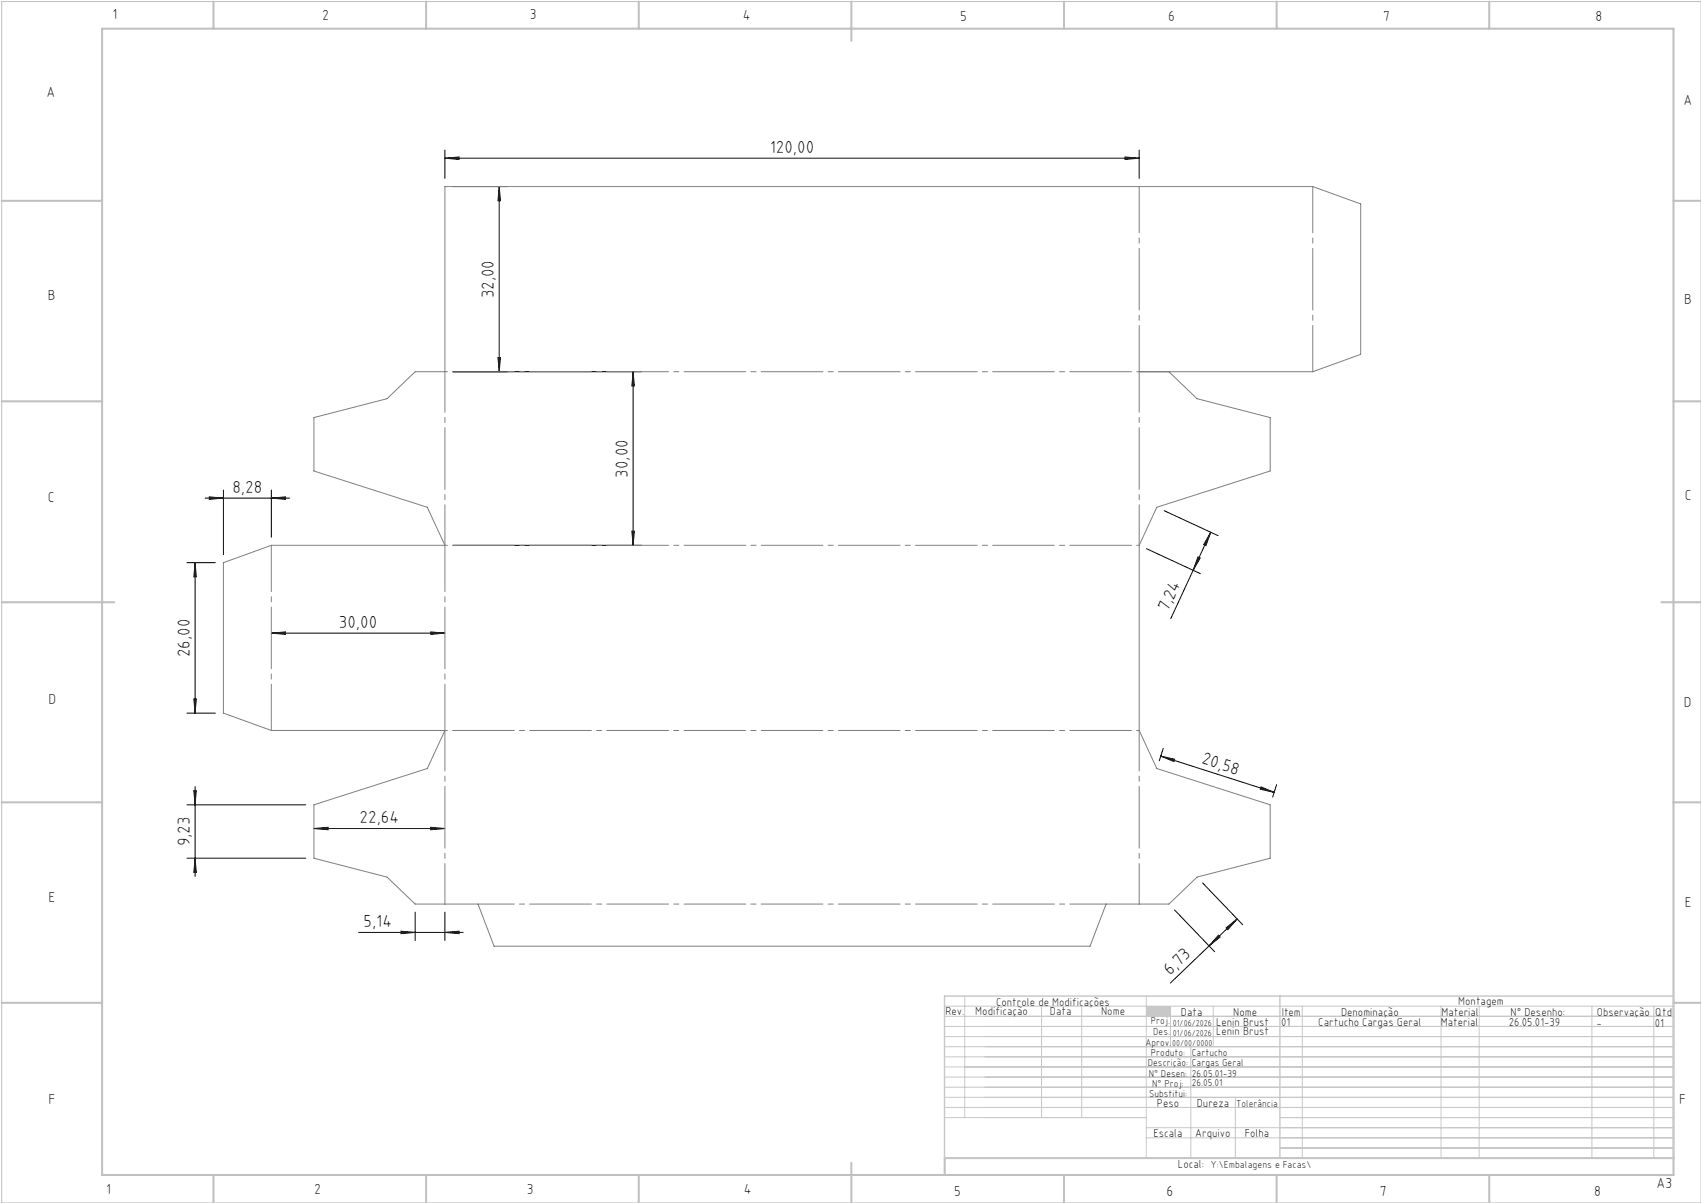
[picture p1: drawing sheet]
<svg xmlns="http://www.w3.org/2000/svg" width="420mm" height="297mm" viewBox="0 0 420 297" stroke-linecap="round" stroke-linejoin="round" font-family="sans-serif">
<path d="M.4 .4h419.6v296.6h-419.6z" fill="none" stroke="#c0c0c0" stroke-width=".25"/>
<g fill="none" stroke="#c0c0c0" stroke-width=".5">
<path d="M25.2 7.1h388v283h-388zM52.7 .4v6.7M105.2 .4v6.7M157.7 .4v6.7M210.2 .4v9.7M262.7 .4v6.7M315.2 .4v6.7M367.7 .4v6.7M.4 49.6h24.8M413.2 49.6h6.8M.4 99.1h24.8M413.2 99.1h6.8"/>
<path d="M.4 148.7h27.8M410.2 148.7h9.8M.4 198.1h24.8M413.2 198.1h6.8M.4 247.6h24.8M413.2 247.6h6.8M52.7 290.1v6.9M105.2 290.1v6.9M157.7 290.1v6.9M210.2 287.1v9.9M262.7 290.1v6.9M315.2 290.1v6.9"/>
<path d="M367.7 290.1v6.9M413.2 285.9h-179.9v4.2"/>
</g>
<g fill="none" stroke="#c3c8d2" stroke-width=".25">
<path d="M233.2 250.9h180M233.2 248.4h180M233.2 253.4h180M233.2 255.9h180M233.2 258.4h180M238.2 245.9v30M257.2 248.4v27.5M267.1 248.4v27.5M283 245.9v40M289 248.4v10M294 258.4v27.5M299.6 248.4v10"/>
<path d="M321.5 248.4v37.5M355.8 248.4v37.5M365.2 248.4v37.5M393.1 248.4v37.5M408.3 248.4v37.5M233.2 260.9h180M233.2 263.4h180M233.2 265.9h180M233.2 268.4h180M233.2 270.9h180M233.2 273.4h180M233.2 275.9h49.8"/>
<path d="M283 278.4h130.2M305 270.9v15M316 275.9h97.2M283 280.9h130.2M316 283.4h97.2"/>
</g>
<path d="M233.2 245.9h180v40h-180zM316 245.9v40" fill="none" stroke="#c3c8d2" stroke-width=".35"/>
<path d="M283 248.4h6v2.5h-6z" fill-rule="evenodd" fill="#c3c8d2"/>
<g fill="none" stroke="#000" stroke-width=".25">
<path d="M109.9 39.1l3.5-.3v.6zM109.9 37.1v7M109.9 39.1h171.4M277.8 38.8l3.5 .3-3.5 .3zM281.3 37.1v7M111.9 46.1h13.4M123.3 46.1v45.7M123.3 46.1l.3 3.5h-.6zM111.9 91.8h46.4M123 88.3h.6l-.3 3.5zM156.3 91.8v42.8M156.3 91.8l.3 3.5h-.6z"/>
<path d="M46.2 138.9h7M48.2 138.9l.3 3.5h-.6zM48.2 138.9v37.2M50.7 123h20.8M51.7 122.7l3.5 .3-3.5 .3zM55.2 121v15.9M67 123l3.5-.3v.6zM67 121v11.6M111.9 134.6h46.4M156 131.1h.6l-.3 3.5zM283.1 135.5l13.3 6.1M287.4 126.1l13.4 6.1"/>
<path d="M295.8 137.5l.5 .2-1.7 3.1zM298.9 131.4l-9.8 21.3M298.9 131.4l-1.1 3.3-.6-.2zM67 156.3l3.5-.3v.6zM67 156.3h42.9M106.4 156l3.5 .3-3.5 .3zM46.2 176.1h7M47.9 172.6h.6l-.3 3.5zM46.2 198.7h29.3M47.9 195.2h.6l-.3 3.5zM48.2 194.2v22.2M286.6 186.7l28 8.9"/>
<path d="M286.6 186.7l3.4 .7-.1 .6zM287.2 184.8l-1 3M311.4 194.3l3.2 1.3-3.4-.8zM315.2 193.7l-1 3.1M46.2 211.9h29.3M48.2 211.9l.3 3.5h-.6zM77.5 204.6l3.5-.3v.6zM77.5 204.6h32.4M106.4 204.3l3.5 .3-3.5 .3zM296.9 218l10 10.3M88.6 230.2h25.8M99 229.9l3.5 .3-3.5 .3z"/>
<path d="M102.5 225.2v7M109.9 230.2l3.5-.3v.6zM109.9 225.2v7M290 224.6l9.9 10.4M300.9 230.9l.4 .4-2.8 2.2zM302.7 229.1l2.8-2.2-2.3 2.6zM305.5 226.9l-16.5 15.8"/>
</g>
<path d="M281.3 91.8h42.8l11.9-4.3v-37.2l-11.9-4.2h-214.2v45.7h-7.4l-6.9 6.6-18.1 4.7v13.2l28 8.9 4.4 9.4h-42.9l-11.8 4.3v37.2l11.8 4.2h42.9l-4.4 9.4-28 9v13.2l18.1 4.6 6.9 6.7h15.5l4 10.4h147.1l4-10.4h15.5l7-6.7 18-4.6v-13.2l-28-9-4.3-9.4v-45.7l4.3-9.4 28-8.9v-13.2l-18-4.7-7-6.6" fill="none" stroke="#808080" stroke-width=".25"/>
<path d="M118 223.2h155.1" fill="none" stroke="#808080" stroke-width=".25" stroke-dasharray="15.2 1.3 1.3 1.3" stroke-dashoffset="6.3"/>
<path d="M109.9 91.8v42.8M281.3 134.6v-42.8M109.9 180.3v42.9M281.3 223.2v-42.9" fill="none" stroke="#808080" stroke-width=".25" stroke-dasharray="15.2 1.3 1.3 1.3" stroke-dashoffset="5.2"/>
<path d="M281.3 91.8h-171.4M281.3 134.6h-171.4M281.3 180.3h-171.4" fill="none" stroke="#808080" stroke-width=".25" stroke-dasharray="15.2 1.3 1.3 1.3" stroke-dashoffset="-1.9"/>
<path d="M324.1 46.1v45.7M281.3 91.8v-45.7M109.9 134.6v45.7M67 180.3v-45.7" fill="none" stroke="#808080" stroke-width=".25" stroke-dasharray="15.2 1.3 1.3 1.3" stroke-dashoffset="3.8"/>
<g fill="#000">
<path d="M277.8 38.8l3.5 .3-3.5 .3zM109.9 39.1l3.5-.3v.6zM106.4 204.3l3.5 .3-3.5 .3zM77.5 204.6l3.5-.3v.6z"/>
<path d="M123.3 46.1l.3 3.5h-.6zM123 88.3h.6l-.3 3.5zM156.3 91.8l.3 3.5h-.6zM156 131.1h.6l-.3 3.5zM47.9 172.6h.6l-.3 3.5zM48.2 138.9l.3 3.5h-.6zM47.9 195.2h.6l-.3 3.5zM48.2 211.9l.3 3.5h-.6z"/>
<path d="M67 156.3l3.5-.3v.6zM106.4 156l3.5 .3-3.5 .3zM51.7 122.7l3.5 .3-3.5 .3zM67 123l3.5-.3v.6z"/>
<path d="M295.8 137.5l.5 .2-1.7 3.1zM298.9 131.4l-1.1 3.3-.6-.2z"/>
<path d="M286.6 186.7l3.4 .7-.1 .6zM311.4 194.3l3.2 1.3-3.4-.8z"/>
<path d="M109.9 230.2l3.5-.3v.6zM99 229.9l3.5 .3-3.5 .3z"/>
<path d="M302.7 229.1l2.8-2.2-2.3 2.6zM300.9 230.9l.4 .4-2.8 2.2z"/>
</g>
<g font-size="4.3">
<text x="190.1" y="37.8">120,00</text>
<text x="122" y="73.6" transform="rotate(-90 122 73.6)">32,00</text>
<text x="155" y="117.9" transform="rotate(-90 155 117.9)">30,00</text>
<text x="57.4" y="121.7">8,28</text>
<text x="83.7" y="155">30,00</text>
<text x="288.4" y="151.1" transform="rotate(-65 288.4 151.1)">7,24</text>
<text x="46.9" y="162.2" transform="rotate(-90 46.9 162.2)">26,00</text>
<text x="296.5" y="188.5" transform="rotate(18 296.5 188.5)">20,58</text>
<text x="88.8" y="203.3">22,64</text>
<text x="46.9" y="209" transform="rotate(-90 46.9 209)">9,23</text>
<text x="89.8" y="228.9">5,14</text>
<text x="288.9" y="240.9" transform="rotate(-44 288.9 240.9)">6,73</text>
</g>
<g font-size="3.6">
<text x="27.8" y="4.8">1</text>
<text x="79.5" y="4.9">2</text>
<text x="130.8" y="4.8">3</text>
<text x="183.4" y="4.9">4</text>
<text x="237.1" y="5.1">5</text>
<text x="288.4" y="5.2">6</text>
<text x="341.5" y="5.1">7</text>
<text x="394" y="5.2">8</text>
<text x="11.5" y="24">A</text>
<text x="415.7" y="25.8">A</text>
<text x="11.8" y="74.1">B</text>
<text x="415.8" y="75.1">B</text>
<text x="11.8" y="124">C</text>
<text x="416" y="123.5">C</text>
<text x="12" y="173.7">D</text>
<text x="415.8" y="174.7">D</text>
<text x="12" y="222.6">E</text>
<text x="416" y="223.9">E</text>
<text x="12" y="272.6">F</text>
<text x="414.6" y="272.6">F</text>
<text x="409" y="293.3">A3</text>
<text x="26.2" y="294.8">1</text>
<text x="77.6" y="294.8">2</text>
<text x="130.1" y="294.8">3</text>
<text x="183.7" y="294.7">4</text>
<text x="235.6" y="295.2">5</text>
<text x="288" y="295.2">6</text>
<text x="340.7" y="295.2">7</text>
<text x="393.6" y="295.2">8</text>
</g>
<g font-size="2.9">
<text x="240.8" y="250.6">Modificação</text>
<text x="259.2" y="250.6">Data</text>
<text x="271.9" y="250.6">Nome</text>
<text x="290.9" y="288.4">Local:</text>
</g>
<g font-size="2.8">
<text x="233.4" y="250.6">Rev.</text>
<text x="246" y="248.4">Controle de Modificações</text>
<text x="291.6" y="250.8">Data</text>
<text x="304.5" y="250.8">Nome</text>
<text x="316.5" y="250.9">Item</text>
<text x="331.1" y="250.9">Denominação</text>
<text x="355.9" y="250.9">Material</text>
<text x="360.1" y="248.2">Montagem</text>
<text x="373" y="250.9">N° Desenho:</text>
<text x="394.3" y="250.9">Observação</text>
<text x="408.7" y="250.9">Qtd</text>
<text x="300.3" y="253.3">Lenin Brust</text>
<text x="300.3" y="255.5">Lenin Brust</text>
<text x="316.3" y="253.4">01</text>
<text x="325.5" y="253.4">Cartucho Cargas Geral</text>
<text x="355.8" y="253.4">Material</text>
<text x="372.6" y="253.3">26.05.01-39</text>
<text x="394.2" y="253.5">-</text>
<text x="408.6" y="253.5">01</text>
<text x="285.6" y="273.3">Peso</text>
<text x="295.5" y="273.3">Dureza</text>
<text x="284.8" y="280.8">Escala</text>
<text x="295.1" y="280.8">Arquivo</text>
<text x="307.3" y="280.8">Folha</text>
</g>
<g font-size="2.5">
<text x="284.1" y="252.9">Proj.</text>
<text x="284.8" y="255.5">Des.</text>
<text x="282.8" y="258.3">Aprov.</text>
<text x="283.4" y="263.3">Descrição:</text>
<text x="284.2" y="260.7">Produto:</text>
<text x="294.3" y="263.2">Cargas Geral</text>
<text x="294.3" y="260.6">Cartucho</text>
<text x="283.7" y="265.9">N° Desen:</text>
<text x="284.5" y="268.3">N° Proj:</text>
<text x="294.3" y="268.2">26.05.01</text>
<text x="294.3" y="265.8">26.05.01-39</text>
<text x="283.7" y="270.9">Substitui:</text>
<text x="305.2" y="273.3">Tolerância</text>
<text x="298.9" y="288.4">Y:\Embalagens e Facas\</text>
</g>
<g font-size="2.1">
<text x="289.6" y="253.3">01/06/2026</text>
<text x="289.6" y="255.8">01/06/2026</text>
<text x="289.4" y="258.3">00/00/0000</text>
</g>
</svg>
